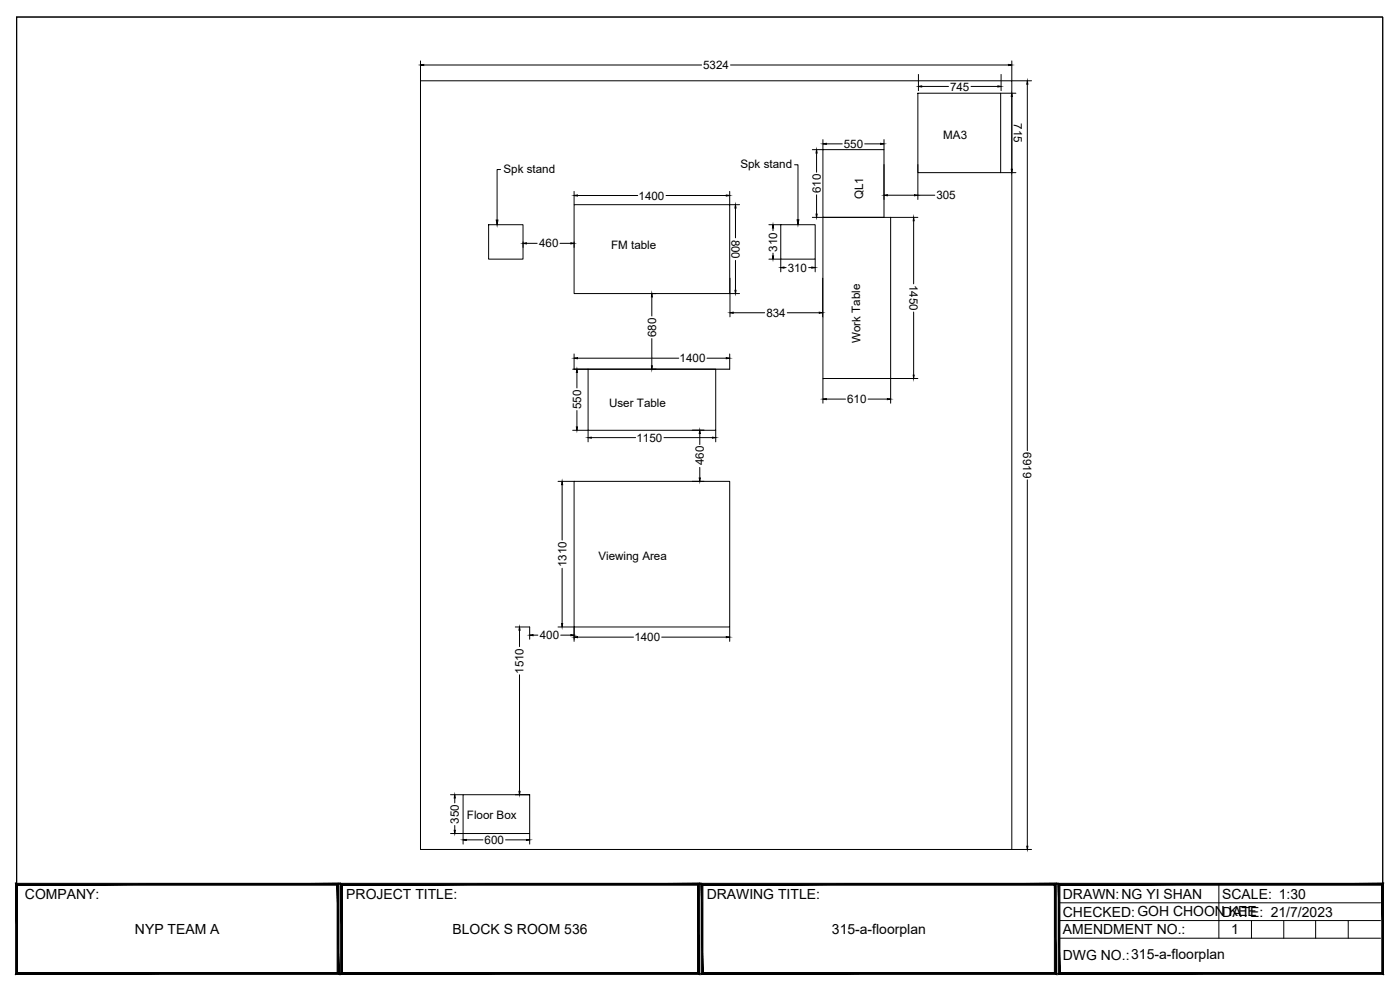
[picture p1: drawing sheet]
<svg xmlns="http://www.w3.org/2000/svg" width="420mm" height="297mm" viewBox="0 0 420 297" stroke-linecap="round" stroke-linejoin="round" font-family="sans-serif">
<!-- layer: Layout -->
<path d="M126.2 24.2h177.5v230.7h-177.5zM275.5 28h24.8v23.8h-24.8zM247 44.9h18.3v20.3h-18.3zM146.6 67.4h10.4v10.4h-10.4zM172.3 61.4h46.7v26.7h-46.7zM234.3 67.4h10.3v10.4h-10.3zM247 65.2h20.3v48.4h-20.3zM176.5 110.8h38.3v18.3h-38.3zM172.3 144.4h46.7v43.7h-46.7zM139 238.4h20v11.7h-20z" fill="none" stroke="#000" stroke-width=".3"/>
<path d="M172.3 110.8h46.7" fill="none" stroke="#000" stroke-width=".34"/>
<!-- layer: 0 -->
<g fill="none" stroke="#000" stroke-width=".3">
<path d="M5 5.1h410v286.9h-410zM5 5.1h410v260.2h-410zM126.2 18.3v5.9M127.2 19.5h83.4M219.2 19.5h83.4M303.7 18.3v5.9h5.9M275.6 22.3v4.9M276.6 25.9h8M291.4 25.9h8.1M300.3 28h4.6M300.4 22.3v4.9M303.7 28.9v21.9"/>
<path d="M308.3 25.3v109.9M150.2 50.9h-1v15.1M172.3 57.4v4M173.3 58.7h18.1M199.9 58.7h18.1M219 57.4v4h3M238.5 49.4h1v16.5M245.1 45.9v5.8M245.1 58.4v5.8M247 41.9v3h-3.2M248 43.2h4.8M259.5 43.2h4.8"/>
<path d="M265.3 41.9v3M265.3 49.4v10.4M266.3 58.6h8.1M275.5 49.4v10.4M275.5 58.6h5M300.3 51.8h4.6M157 72.6v1.6M158 73h3.2M168.1 73h3.2M172.3 72.6v1.6M220.7 62.4v9M220.7 78.1v9"/>
<path d="M230.8 67.4h3.5M230.8 77.8h3.5v3.8M232 68.4v.8M232 75.9v.9M243.8 65.2h3.2M244.6 77.8v3.8M267.3 65.2h8.2M274.2 66.2v19M195.6 88.1h1.3M195.6 89.1v5.7M219 88.1h3M219.1 83.5v11.6"/>
<path d="M220 93.8h9.5M235.3 80.3h.6M236.3 93.8h9.6M242.7 80.3h.9M246.9 83.5v11.6M274.2 93.6v19M171.9 110.8h4.6M172.3 106.2v4.6M173.1 111.7v4.7M173.3 107.5h30.4M195.6 110.8h1.3M195.6 101.6v8.2"/>
<path d="M212.2 107.5h5.8M219 106.2v4.6M247 113.6v7.4M248 119.7h5.7M260.5 119.7h5.8M275.5 113.6h-8.2v7.4M171.9 129.1h4.6v3.5M173.1 123.2v4.9M177.5 131.3h13.3M199.3 131.3h14.5M207.8 129.1h3.5M210 130.1v3.3"/>
<path d="M214.8 129.1v3.5M167.5 144.4h4.8M168.7 145.4v16.6M207.8 144.4h3.5M210 140.2v3.2M308.3 144v109.9M168.7 170.5v16.6M154.6 188.1h4.4v3.7M155.9 189.1v4.9M160 190.6h1.4M167.5 188.1h4.8v4.3M168.3 190.6h3"/>
<path d="M173.3 191.2h16.8M198.6 191.2h19.4M219 188.1v4.3M155.9 202.5v34.9M135.2 238.4h3.8M136.5 239.4v1.5M154.6 238.4h4.4M135.2 250.1h3.8v3.2M136.5 247.7v1.4M140 252h4.9M151.7 252h6.3M159 250.1v3.2"/>
<path d="M303.7 254.9h5.9"/>
</g>
<g fill="#000" stroke="#000" stroke-width=".3">
<path d="M126.2 19.5l1-.2v.4zM302.6 19.3l1.1 .2-1.1 .2zM275.6 25.9l1-.1v.3zM299.5 25.8l.9 .1-.9 .2zM303.7 28l.1 .9h-.3zM308.3 24.2l.2 1.1h-.4zM172.3 58.7l1-.2v.3zM218 58.5l1 .2-1 .1zM245.1 44.9l.1 1h-.3zM247 43.2l1-.2v.3zM264.3 43l1 .2-1 .1zM265.3 58.6l1-.2v.3z"/>
<path d="M274.4 58.4l1.1 .2-1.1 .1zM303.5 50.8h.3l-.1 1zM148.9 66h.5l-.2 1.5zM157 73l1-.2v.4zM171.3 72.8l1 .2-1 .2zM220.7 61.4l.2 1h-.3zM232 67.4l.2 1h-.4zM231.8 76.8h.4l-.2 1zM239.2 65.9h.5l-.2 1.5zM244.9 64.2h.3l-.1 1zM274.2 65.2l.2 1h-.3zM195.6 88.1l.2 1h-.3z"/>
<path d="M219.1 93.8l.9-.1v.3zM220.6 87.1h.3l-.2 1zM234.3 80.3l1-.2v.4zM243.6 80.1l1 .2-1 .2zM245.9 93.7l1 .1-1 .2zM173.1 110.8l.2 .9h-.3zM172.3 107.5l1-.2v.3zM195.5 109.8h.3l-.2 1zM218 107.3l1 .2-1 .1zM247 119.7l1-.1v.3zM266.3 119.6l1 .1-1 .2zM274.1 112.6h.3l-.2 1z"/>
<path d="M173 128.1h.3l-.2 1zM176.5 131.3l1-.1v.3zM210 129.1l.2 1h-.4zM213.8 131.2l1 .1-1 .2zM168.7 144.4l.2 1h-.4zM209.8 143.4h.4l-.2 1zM155.9 188.1l.2 1h-.4zM159 190.6l1-.2v.3zM168.5 187.1h.4l-.2 1zM171.3 190.4l1 .2-1 .1zM172.3 191.2l1-.2v.3zM218 191l1 .2-1 .1z"/>
<path d="M136.5 238.4l.2 1h-.4zM155.7 237.4h.4l-.2 1zM136.3 249.1h.4l-.2 1zM139 252l1-.1v.3zM158 251.9l1 .1-1 .2zM308.1 253.9h.4l-.2 1z"/>
</g>
<!-- layer: TITLE -->
<g fill="#000" stroke="#000" stroke-width=".3">
<path d="M102.2 265l.6 .6 107.1-.6zM102.8 265.6l107.1-.6-.6 .6zM209.9 265l-.6 .6 .6 26.7zM209.3 265.6l.6 26.7-.6-.5zM102.2 292.3h107.7l-.6-.5zM102.2 292.3l.6-.5h106.5zM102.2 265v27.3l.6-.5zM102.2 265l.6 .6v26.2z"/>
<path d="M210.4 265l.5 .6 106.1-.6zM210.9 265.6l106.1-.6-.6 .6zM317 265l-.6 .6 .6 26.7zM316.4 265.6l.6 26.7-.6-.5zM210.4 292.3h106.6l-.6-.5zM210.9 291.8h105.5l-106 .5zM210.4 265v27.3l.5-.5zM210.4 265l.5 .6v26.2z"/>
<path d="M317.6 265l.5 .6 97.1-.6zM318.1 265.6l97.1-.6-.5 .6zM415.2 265l-.5 .6 .5 26.7zM414.7 265.6l.5 26.7-.5-.5zM317.6 292.3h97.6l-.5-.5zM318.1 291.8h96.6l-97.1 .5zM317.6 265v27.3l.5-.5zM317.6 265l.5 .6v26.2z"/>
<path d="M4.7 265v27.3l.5-.5zM4.7 265l.5 .6v26.2zM4.7 265l.5 .6 96.5-.6zM5.2 265.6l96.5-.6-.5 .6zM101.7 265l-.5 .6 .5 26.7zM101.2 265.6l.5 26.7-.5-.5zM4.7 292.3h97l-.5-.5zM4.7 292.3l.5-.5h96z"/>
</g>
<path d="M317.9 270.9h96.4M317.9 276.2h96.4M365.8 265.3v16.2M375.6 276.2v5.3M385.3 276.2v5.3M394.8 276.2v5.3M404.6 276.2v5.3M317.9 281.5h96.4" fill="none" stroke="#000" stroke-width=".3"/>
<g font-size="4.2">
<text x="7.5" y="269.7">COMPANY:</text>
<text x="103.9" y="269.7">PROJECT TITLE:</text>
<text x="212.1" y="269.7">DRAWING TITLE:</text>
<text x="319" y="269.6">DRAWN:NG YI SHAN</text>
<text x="366.8" y="269.8">SCALE: 1:30</text>
<text x="319" y="275">CHECKED:GOH CHOON KEE</text>
<text x="366.8" y="275.2">DATE: 21/7/2023</text>
<text x="40.5" y="280.2">NYP TEAM A</text>
<text x="135.8" y="280.2">BLOCK S ROOM 536</text>
<text x="249.7" y="280.2">315-a-floorplan</text>
<text x="319" y="280.4">AMENDMENT NO.:</text>
<text x="369.5" y="280.4">1</text>
<text x="319" y="287.9">DWG NO.:315-a-floorplan</text>
</g>
<g font-size="3.5">
<text x="211" y="20.8">5324</text>
<text x="285.1" y="27.2">745</text>
<text x="283.1" y="41.9">MA3</text>
<text x="304.3" y="36.9" transform="rotate(90 304.3 36.9)">715</text>
<text x="253.2" y="44.4">550</text>
<text x="151.1" y="51.8">Spk stand</text>
<text x="222.2" y="50.4">Spk stand</text>
<text x="191.6" y="59.9">1400</text>
<text x="246.3" y="57.9" transform="rotate(-90 246.3 57.9)">610</text>
<text x="259" y="59.8" transform="rotate(-90 259 59.8)">QL1</text>
<text x="281" y="59.8">305</text>
<text x="219.5" y="71.9" transform="rotate(90 219.5 71.9)">800</text>
<text x="161.8" y="74.2">460</text>
<text x="183.4" y="74.7">FM table</text>
<text x="233.3" y="75.5" transform="rotate(-90 233.3 75.5)">310</text>
<text x="236.4" y="81.5">310</text>
<text x="273" y="85.4" transform="rotate(90 273 85.4)">1450</text>
<text x="230" y="95.1">834</text>
<text x="196.9" y="101.1" transform="rotate(-90 196.9 101.1)">680</text>
<text x="258.2" y="103" transform="rotate(-90 258.2 103)">Work Table</text>
<text x="204" y="108.7">1400</text>
<text x="174.4" y="122.7" transform="rotate(-90 174.4 122.7)">550</text>
<text x="182.8" y="122.1">User Table</text>
<text x="254.3" y="121">610</text>
<text x="191" y="132.6">1150</text>
<text x="307.1" y="135.7" transform="rotate(90 307.1 135.7)">6919</text>
<text x="211.2" y="139.6" transform="rotate(-90 211.2 139.6)">460</text>
<text x="170" y="170.3" transform="rotate(-90 170 170.3)">1310</text>
<text x="179.6" y="168">Viewing Area</text>
<text x="162" y="191.8">400</text>
<text x="190.4" y="192.4">1400</text>
<text x="157.1" y="202.2" transform="rotate(-90 157.1 202.2)">1510</text>
<text x="140.1" y="245.7">Floor Box</text>
<text x="137.7" y="247.2" transform="rotate(-90 137.7 247.2)">350</text>
<text x="145.4" y="253.3">600</text>
</g>
</svg>
